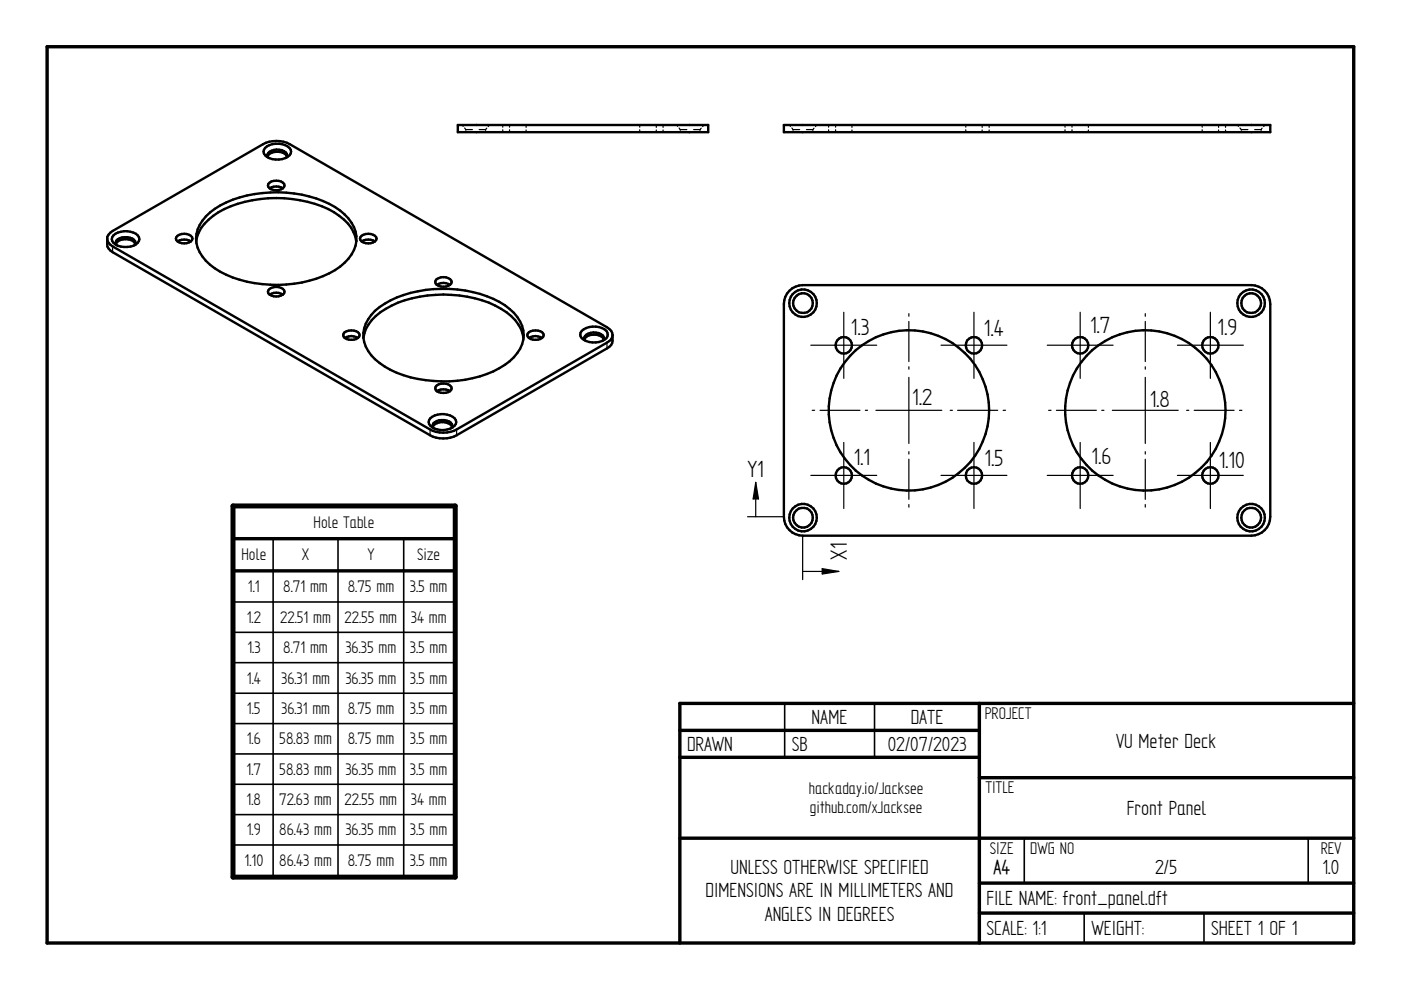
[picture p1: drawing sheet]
<svg xmlns="http://www.w3.org/2000/svg" width="297mm" height="210mm" viewBox="0 0 297 210" stroke-linecap="round" stroke-linejoin="round" font-family="sans-serif">
<path d="M10 9.9h277v190h-277zM49.4 114.2h47.1M49.4 121h47.1M144.1 154.9h63.5M207.6 149.1v50.8M287 149.1h-142.9v50.8M144.1 160.6h63.5M144.1 177.7h142.9M207.6 164.9h79.4M207.6 187.2h79.4M207.6 193.6h79.4" fill="none" stroke="#000" stroke-width=".72"/>
<g fill="none" stroke="#000" stroke-width=".34">
<path d="M287 16.3v12.7M57.9 114.2v71.8M71.7 114.2v71.8M85.6 114.2v71.8M49.4 127.6h47.1M49.4 134.1h47.1M49.4 140.5h47.1M49.4 147h47.1M49.4 153.4h47.1M49.4 159.9h47.1M166.4 149.1v11.5M185.4 149.1v11.5"/>
<path d="M49.4 166.3h47.1M49.4 172.7h47.1M49.4 179.2h47.1M217.2 177.8v9.4M277.4 177.8v9.4M229.9 193.6v6.3M255.3 193.6v6.3"/>
</g>
<g fill="none" stroke="#000" stroke-width=".25">
<path d="M98 26.5l.2 .3M98.5 27.1l.3 .4M98.8 27.5h1.4M98.8 27.5v.1M98.8 27.8v.2M101.6 27.5h1.4M103 27.5v.1M103 27.9v.1M103.2 27.2l-.2 .3M103.8 26.5l-.3 .3M106.6 26.5v.5M106.6 27.5v.5"/>
<path d="M108 26.5v.5M108 27.5v.5M111.5 26.5v.5M111.5 27.6v.4M135.6 26.5v.5M135.6 27.5v.5M139.1 26.5v.5M139.1 27.6v.4M140.6 26.5v.5M140.6 27.6v.4M143.4 26.5l.3 .3M144 27.1l.2 .4"/>
<path d="M144.2 27.5h1.4M144.2 27.5v.1M144.2 27.8v.2M147.1 27.5h1.3M148.4 27.5v.1M148.4 27.9v.1M148.7 27.2l-.3 .3M149.3 26.5l-.3 .3M167.3 26.5l.3 .3M167.9 27.1l.2 .4M168.1 27.5h1.4M168.1 27.5v.1"/>
<path d="M168.1 27.8v.2M171 27.5h1.3M172.3 27.5v.1M172.3 27.9v.1M172.6 27.2l-.3 .3M173.2 26.5l-.3 .3M175.7 26.5v.5M175.7 27.5v.5M177.2 26.5v.5M177.2 27.5v.5M180.6 26.5v.5M180.6 27.6v.4"/>
<path d="M204.8 26.5v.5M204.8 27.5v.5M208.2 26.5v.5M208.2 27.6v.4M209.7 26.5v.5M209.7 27.6v.4M225.8 26.5v.5M225.8 27.5v.5M227.3 26.5v.5M227.3 27.5v.5M230.8 26.5v.5M230.8 27.6v.4"/>
<path d="M254.9 26.5v.5M254.9 27.5v.5M258.4 26.5v.5M258.4 27.6v.4M259.8 26.5v.5M259.8 27.6v.4M262.3 26.5l.3 .3M262.9 27.1l.3 .4M263.2 27.5h1.4M263.2 27.5v.1M263.2 27.8v.2M266 27.5h1.4"/>
<path d="M267.4 27.5v.1M267.4 27.9v.1M267.6 27.2l-.2 .3M268.2 26.5l-.3 .3M23.9 52.6v.6M128.7 73v.6M171.9 73.2h14M178.9 66.2v14M192.7 66.5v.6M192.7 68.2v8.5M192.7 77.8v.5M199.5 73.2h14"/>
<path d="M206.5 66.2v14M222 73.2h14M229 66.2v14M242.8 66.5v.6M242.8 68.2v8.5M242.8 77.8v.5M249.6 73.2h14M256.6 66.2v14M91.2 91.4v.6M96.8 91.4v.6M172.2 87h.5M173.9 87h8.4"/>
<path d="M178.9 93.8v14M183.5 87h.4M185.7 87h14M192.7 80v14M192.7 95.8v.5M192.7 97.4v8.5M201.5 87h.4M203 87h8.5M206.5 93.8v14M212.7 87h.5M222.3 87h.5M224 87h8.4"/>
<path d="M229 93.8v14M233.6 87h.5M235.8 87h14M242.8 80v14M242.8 95.8v.5M242.8 97.4v8.5M251.6 87h.4M253.2 87h8.5M256.6 93.8v14M262.8 87h.5M158.5 109.6h7.7M160.2 102.3v7.3"/>
<path d="M160.2 102.3l.6 3.5h-1.1zM170.2 113.6v9.3M171.9 100.8h14M192.7 107v.5M199.5 100.8h14M222 100.8h14M242.8 107v.5M249.6 100.8h14M170.2 121.2h7.6M174.3 120.6l3.5 .6-3.5 .5z"/>
</g>
<g fill="none" stroke="#000" stroke-width=".51">
<path d="M56.2 31.4a3.9 3.9 0 0 1 5.4 .3 1.38 1.38 0 0 1-1.2 1.8 3.7 3.7 0 0 1-4.4-.9l-.1-.5zM56.7 33.1a1.03 1.03 0 0 1 .9-1.1 2.84 2.84 0 0 1 3.2 .6l.1 .3-.2 .5M56.7 33.1l.2 .3M56.7 33.1a2.65 2.65 0 0 1 4.1 0M56.9 39a2.4 2.4 0 0 1 3.3 0 1.26 1.26 0 0 1-1.6 1.3 1.71 1.71 0 0 1-1.8-1zM57.2 39.9a2.75 2.75 0 0 1 2.8 0M97.1 26.5h53.1v1.5h-53.1zM166.2 26.5h103.1v1.5h-103.1zM22.7 50.6a2.34 2.34 0 0 0 1.2 2.9l67.3 38.8a6.2 6.2 0 0 0 5.6 0l31.9-18.4a2.25 2.25 0 0 0 1.2-2.9M22.7 50.6a2.05 2.05 0 0 1 1.2-1.6l31.9-18.4a6.2 6.2 0 0 1 5.6 0l67.3 38.8a1.98 1.98 0 0 1 1.2 1.6M22.7 50.6a2.03 2.03 0 0 0 1.2 1.6l67.3 38.9a6.2 6.2 0 0 0 5.6 0l31.9-18.5a1.86 1.86 0 0 0 1.2-1.6M24 49.9a4.1 4.1 0 0 1 5.2 0 1.36 1.36 0 0 1-.9 2.2 3.8 3.8 0 0 1-4.5-1v-.8z"/>
<path d="M24.6 51.7a2.65 2.65 0 0 1 4.1 0M24.7 52a.94 .94 0 0 1 .7-1.5 2.89 2.89 0 0 1 3.3 .6v.4l-.2 .5M37.6 50a2.42 2.42 0 0 1 3.1 .3 1.25 1.25 0 0 1-1.6 1.3 1.71 1.71 0 0 1-1.8-1zM37.7 51.2a2.75 2.75 0 0 1 2.8 0M41.6 51.2a7.7 7.7 0 0 1 3.6-5.4 24.4 24.4 0 0 1 16.8-3.6 18.9 18.9 0 0 1 11.8 5.2 7.4 7.4 0 0 1 1.7 3.8M43.6 45.9a20.3 20.3 0 0 1 13.7-5.1 23.8 23.8 0 0 1 14.8 3.9 7.1 7.1 0 0 1 3.3 7.4 11 11 0 0 1-6.9 6.4 27.1 27.1 0 0 1-21.8-.9 8.7 8.7 0 0 1-5.1-7 6.7 6.7 0 0 1 2-4.7zM76.7 50a2.42 2.42 0 0 1 3.1 .3 1.25 1.25 0 0 1-1.7 1.3 1.71 1.71 0 0 1-1.8-1zM76.7 51.2a2.75 2.75 0 0 1 2.8 0M92.6 59.2a2.1 2.1 0 0 1 3.2 .6 1.76 1.76 0 0 1-2.3 .9 1.05 1.05 0 0 1-1.1-1.2zM57.1 61.3a2.42 2.42 0 0 1 3.1 .3 1.25 1.25 0 0 1-1.6 1.3 1.71 1.71 0 0 1-1.8-1.1zM57.2 62.5a2.52 2.52 0 0 1 2.8 0M73.1 70.4a2.57 2.57 0 0 1 3.1 .3 1.25 1.25 0 0 1-1.7 1.4 1.56 1.56 0 0 1-1.7-1.1z"/>
<path d="M73.1 71.7a2.52 2.52 0 0 1 2.8 0M77 71.7a8.6 8.6 0 0 1 4.8-6.2 25.9 25.9 0 0 1 17.3-2.6 18 18 0 0 1 10.1 5 6.9 6.9 0 0 1 1.8 3.8M79.5 65.9a22.5 22.5 0 0 1 15.8-4.6 22.1 22.1 0 0 1 12.8 4.2 6.6 6.6 0 0 1 2.2 8.5 14 14 0 0 1-8.5 5.8 27.6 27.6 0 0 1-19-1.4 10.2 10.2 0 0 1-5.6-5.9 6.6 6.6 0 0 1 2.3-6.6zM92.6 60.4a2.52 2.52 0 0 1 2.8 0M112.1 71.7a2.52 2.52 0 0 1 2.8 0M112.1 70.4a2.51 2.51 0 0 1 3.1 .3 1.25 1.25 0 0 1-1.7 1.4 1.25 1.25 0 0 1-1.6-1.4zM123.4 70.1a4.2 4.2 0 0 1 5.2 0 1.36 1.36 0 0 1-1 2.2 3.8 3.8 0 0 1-4.5-1v-.8zM123.9 71.9a2.65 2.65 0 0 1 4.1 0M124 72.2a1.17 1.17 0 0 1 1.2-1.6 2.54 2.54 0 0 1 2.8 .8l.1 .3-.3 .5M167.4 61.6a4.2 4.2 0 0 1 2.8-1.1h95.1a4 4 0 0 1 4 4v45.1a4 4 0 0 1-4 4h-95.1a4 4 0 0 1-4-4v-45.1a3.9 3.9 0 0 1 1.2-2.9zM91.2 88.7a3.9 3.9 0 0 1 5.4 .4 1.74 1.74 0 0 1-1.8 2 3.7 3.7 0 0 1-3.8-1.2v-.8zM91.7 90.5a2.63 2.63 0 0 1 4.2 0"/>
<path d="M91.9 90.8a.94 .94 0 0 1 .7-1.5 2.82 2.82 0 0 1 3.2 .7l-.1 .8M92.6 82.9a.74 .74 0 0 1 0-1.2 2.48 2.48 0 0 1 3.1 .3l.1 .3-.4 .6M92.6 82.9a2.83 2.83 0 0 0 2.8 0M92.6 82.9a2.75 2.75 0 0 1 2.8 0"/>
<circle cx="170.2" cy="64.3" r="2.09"/>
<circle cx="170.3" cy="64.3" r="2.92"/>
<circle cx="178.9" cy="73.2" r="1.75"/>
<circle cx="206.5" cy="73.2" r="1.75"/>
<circle cx="229" cy="73.2" r="1.75"/>
<circle cx="256.6" cy="73.2" r="1.75"/>
<circle cx="265.3" cy="64.3" r="2.92"/>
<circle cx="265.3" cy="64.3" r="2.09"/>
<circle cx="192.7" cy="87" r="17"/>
<circle cx="242.8" cy="87" r="17"/>
<circle cx="170.2" cy="109.8" r="2.09"/>
<circle cx="170.3" cy="109.8" r="2.92"/>
<circle cx="178.9" cy="100.8" r="1.75"/>
<circle cx="206.5" cy="100.8" r="1.75"/>
<circle cx="229" cy="100.8" r="1.74"/>
<circle cx="256.6" cy="100.8" r="1.75"/>
<circle cx="265.3" cy="109.7" r="2.92"/>
<circle cx="265.3" cy="109.8" r="2.1"/>
</g>
<path d="M160.2 102.3l.6 3.5h-1.1zM174.3 120.6l3.5 .6-3.5 .5z" fill="#000"/>
<path d="M49.4 107.3h47.1v78.7h-47.1z" fill="none" stroke="#000" stroke-width="1.1"/>
<g font-size="5.6">
<text x="180.4" y="71">1.3</text>
<text x="208.6" y="71.2">1.4</text>
<text x="231.1" y="70.6">1.7</text>
<text x="258.1" y="71">1.9</text>
<text x="193.4" y="85.8">1.2</text>
<text x="243.8" y="86.2">1.8</text>
<text x="158.5" y="101">Y1</text>
<text x="181" y="98.6">1.1</text>
<text x="208.7" y="98.7">1.5</text>
<text x="231.4" y="98.4">1.6</text>
<text x="258.4" y="99.2">1.10</text>
<text x="179.6" y="118.7" transform="rotate(-90 179.6 118.7)">X1</text>
</g>
<g font-size="4.9">
<text x="172.1" y="153.5">NAME</text>
<text x="193.1" y="153.5">DATE</text>
<text x="145.7" y="159.2">DRAWN</text>
<text x="167.9" y="159.2">SB</text>
<text x="188.2" y="159.2">02/07/2023</text>
<text x="236.6" y="158.5">VU Meter Deck</text>
<text x="238.9" y="172.8">Front Panel</text>
<text x="154.9" y="185.3">UNLESS OTHERWISE SPECIFIED</text>
<text x="244.9" y="185.3">2/5</text>
<text x="280.4" y="185.3">1.0</text>
<text x="149.6" y="190.3">DIMENSIONS ARE IN MILLIMETERS AND</text>
<text x="209.2" y="191.9">FILE NAME: front_panel.dft</text>
<text x="162.1" y="195.2">ANGLES IN DEGREES</text>
<text x="209.2" y="198.2">SCALE: 1:1</text>
<text x="231.4" y="198.2">WEIGHT:</text>
<text x="256.8" y="198.3">SHEET 1 OF 1</text>
</g>
<text font-size="4.8" x="210.6" y="185.2">A4</text>
<g font-size="4.1">
<text x="208.8" y="152.5">PROJECT</text>
<text x="208.9" y="168.1">TITLE</text>
<text x="209.8" y="181">SIZE</text>
<text x="218.4" y="181">DWG NO</text>
<text x="280" y="181">REV</text>
</g>
<g font-size="4">
<text x="66.5" y="112">Hole Table</text>
<text x="51.2" y="118.8">Hole</text>
<text x="64" y="118.8">X</text>
<text x="77.9" y="118.8">Y</text>
<text x="88.4" y="118.8">Size</text>
<text x="52.6" y="125.6">1.1</text>
<text x="60.1" y="125.6">8.71 mm</text>
<text x="73.7" y="125.6">8.75 mm</text>
<text x="86.9" y="125.6">3.5 mm</text>
<text x="52.3" y="132">1.2</text>
<text x="59.4" y="132">22.51 mm</text>
<text x="73.1" y="132">22.55 mm</text>
<text x="87.1" y="132">34 mm</text>
<text x="52.4" y="138.5">1.3</text>
<text x="60.1" y="138.5">8.71 mm</text>
<text x="73.2" y="138.5">36.35 mm</text>
<text x="86.9" y="138.5">3.5 mm</text>
<text x="52.4" y="144.9">1.4</text>
<text x="59.6" y="144.9">36.31 mm</text>
<text x="73.2" y="144.9">36.35 mm</text>
<text x="86.9" y="144.9">3.5 mm</text>
<text x="52.4" y="151.4">1.5</text>
<text x="59.6" y="151.4">36.31 mm</text>
<text x="73.7" y="151.4">8.75 mm</text>
<text x="86.9" y="151.4">3.5 mm</text>
<text x="52.3" y="157.8">1.6</text>
<text x="59.2" y="157.8">58.83 mm</text>
<text x="73.7" y="157.8">8.75 mm</text>
<text x="86.9" y="157.8">3.5 mm</text>
<text x="52.3" y="164.3">1.7</text>
<text x="59.2" y="164.3">58.83 mm</text>
<text x="73.2" y="164.3">36.35 mm</text>
<text x="86.9" y="164.3">3.5 mm</text>
<text x="52.3" y="170.7">1.8</text>
<text x="59.2" y="170.7">72.63 mm</text>
<text x="73.1" y="170.7">22.55 mm</text>
<text x="87.1" y="170.7">34 mm</text>
<text x="171.5" y="168.4">hackaday.io/Jacksee</text>
<text x="171.7" y="172.5">github.com/xJacksee</text>
<text x="52.3" y="177.1">1.9</text>
<text x="59.2" y="177.1">86.43 mm</text>
<text x="73.2" y="177.1">36.35 mm</text>
<text x="86.9" y="177.1">3.5 mm</text>
<text x="51.9" y="183.6">1.10</text>
<text x="59.2" y="183.6">86.43 mm</text>
<text x="73.7" y="183.6">8.75 mm</text>
<text x="86.9" y="183.6">3.5 mm</text>
</g>
</svg>
